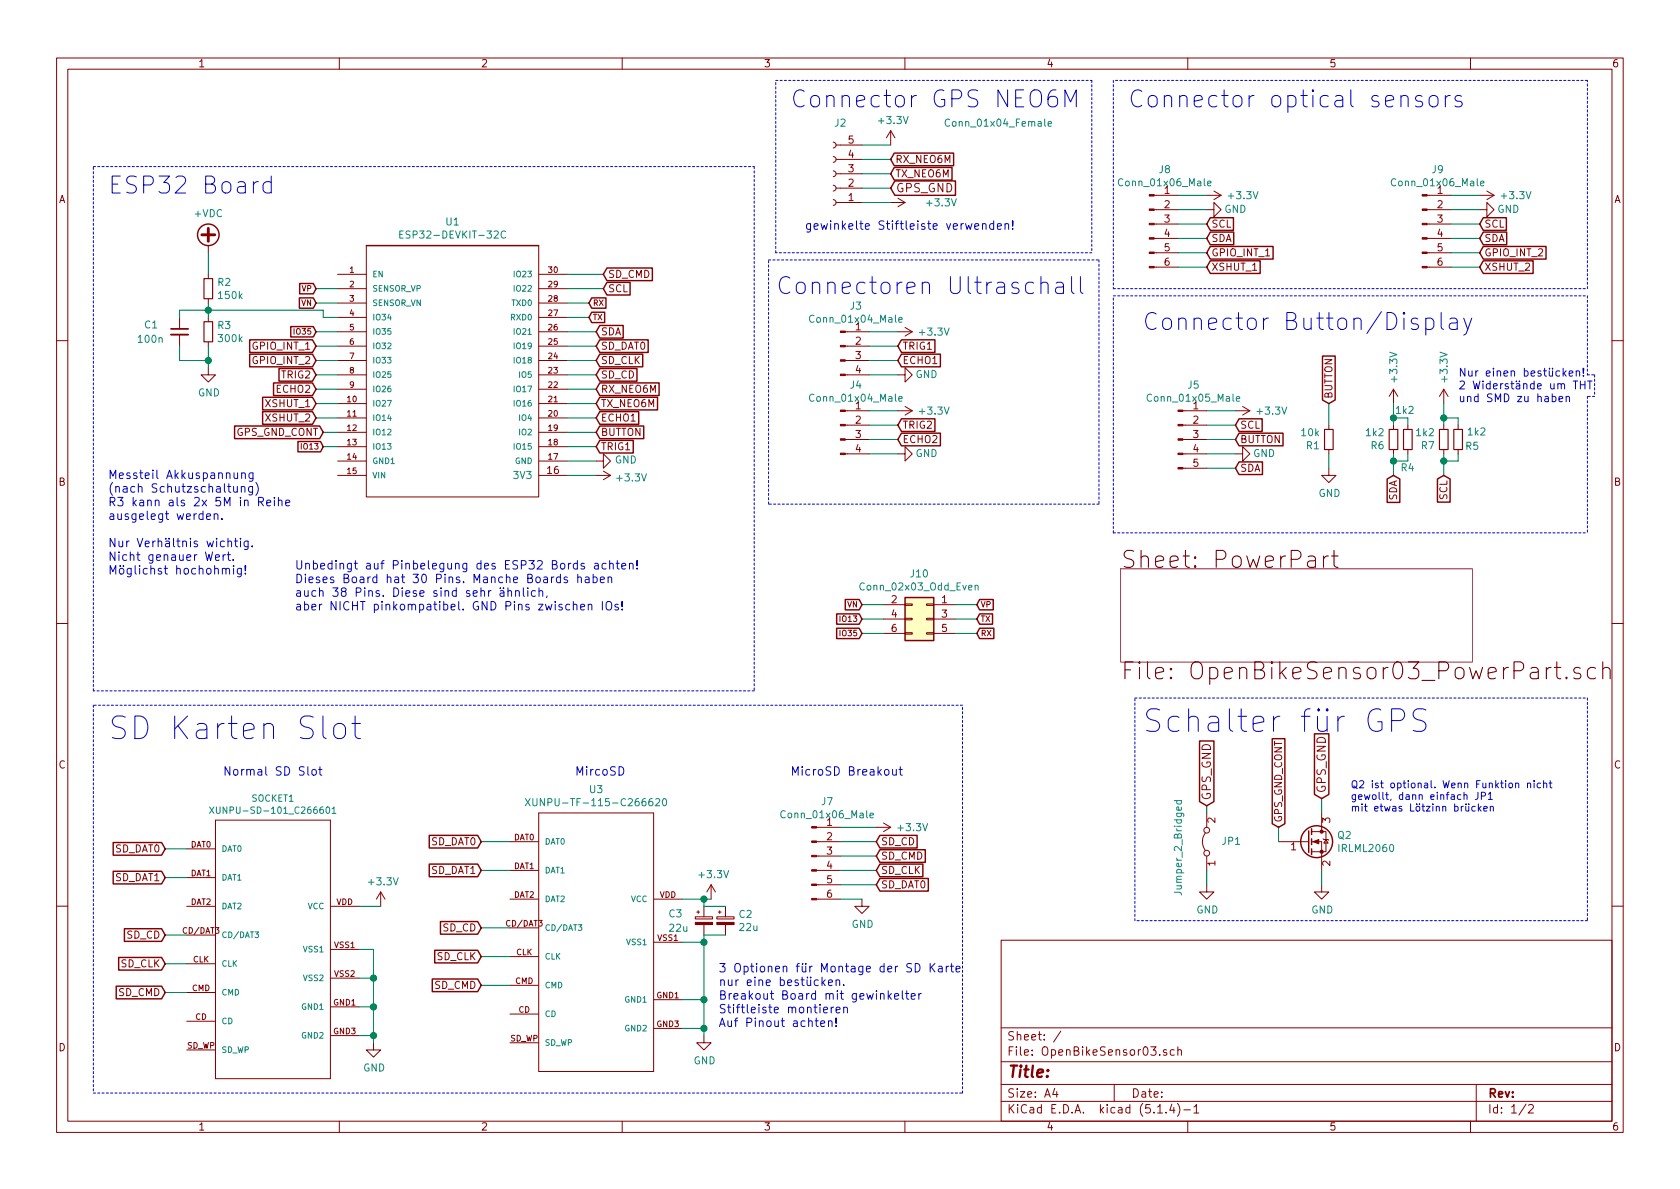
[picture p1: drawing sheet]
EESchema Schematic File Version 4
LIBS:OpenBikeSensor03-cache
EELAYER 30 0
EELAYER END
$Descr A4 11693 8268
encoding utf-8
Sheet 1 2
Title ""
Date ""
Rev ""
Comp ""
Comment1 ""
Comment2 ""
Comment3 ""
Comment4 ""
$EndDescr
$Comp
L SD_CARD:XUNPU-SD-101_C266601 SOCKET1
U 1 1
P 1900 6400
F 0 "SOCKET1" H 1900 7254 45  0000 C CNN
F 1 "XUNPU-SD-101_C266601" H 1900 7170 45  0000 C CNN
F 2 "SD_CARD:SD_CARD-XUNPU-SD-101_C266601" H 1930 6550 20  0001 C CNN
F 3 "" H 1900 6400 50  0001 C CNN
F 4 "x" H 1900 6400 50  0001 C CNN "Optional"
F 5 "https://lcsc.com/product-detail/Card-Sockets-Connectors_XUNPU-SD-101_C266601.html" H 1900 6400 50  0001 C CNN "Other Source"
F 6 "SMD SD Card Slot" H 1900 6400 50  0001 C CNN "Bemerkung"
F 7 "--" H 1900 6400 50  0001 C CNN "Conrad"
F 8 "---" H 1900 6400 50  0001 C CNN "Reichelt"
F 9 "--" H 1900 6400 50  0001 C CNN "Segor.de"
F 10 "--" H 1900 6400 50  0001 C CNN "ebay"
F 11 "" H 1900 6400 50  0001 C CNN "Bem"
	1    1900 6400
	1    0    0    -1  
$EndComp
Wire Wire Line
	2500 7200 2600 7200
Wire Wire Line
	2600 7200 2600 7000
Wire Wire Line
	2600 7000 2500 7000
Wire Wire Line
	2500 6800 2600 6800
Wire Wire Line
	2600 6800 2600 7000
Connection ~ 2600 7000
Wire Wire Line
	2500 6600 2600 6600
Wire Wire Line
	2600 6600 2600 6800
Connection ~ 2600 6800
$Comp
L power:GND #PWR0101
U 1 1
P 2600 7250
F 0 "#PWR0101" H 2600 7000 50  0001 C CNN
F 1 "GND" H 2605 7077 50  0000 C CNN
F 2 "" H 2600 7250 50  0001 C CNN
F 3 "" H 2600 7250 50  0001 C CNN
	1    2600 7250
	1    0    0    -1  
$EndComp
$Comp
L power:GND #PWR0102
U 1 1
P 4150 3200
F 0 "#PWR0102" H 4150 2950 50  0001 C CNN
F 1 "GND" V 4155 3072 50  0000 R CNN
F 2 "" H 4150 3200 50  0001 C CNN
F 3 "" H 4150 3200 50  0001 C CNN
	1    4150 3200
	0    -1   -1   0   
$EndComp
Wire Wire Line
	2600 7200 2600 7250
Connection ~ 2600 7200
Wire Wire Line
	2500 6300 2650 6300
$Comp
L power:+3.3V #PWR0103
U 1 1
P 4150 3300
F 0 "#PWR0103" H 4150 3150 50  0001 C CNN
F 1 "+3.3V" V 4165 3428 50  0000 L CNN
F 2 "" H 4150 3300 50  0001 C CNN
F 3 "" H 4150 3300 50  0001 C CNN
	1    4150 3300
	0    1    1    0   
$EndComp
$Comp
L power:+3.3V #PWR0104
U 1 1
P 2650 6300
F 0 "#PWR0104" H 2650 6150 50  0001 C CNN
F 1 "+3.3V" H 2665 6473 50  0000 C CNN
F 2 "" H 2650 6300 50  0001 C CNN
F 3 "" H 2650 6300 50  0001 C CNN
	1    2650 6300
	1    0    0    -1  
$EndComp
Wire Wire Line
	1150 5900 1300 5900
Wire Wire Line
	1150 6100 1300 6100
Wire Wire Line
	1150 6500 1300 6500
Wire Wire Line
	1150 6700 1300 6700
Wire Wire Line
	1150 6900 1300 6900
Text GLabel 1150 5900 0    50   Input ~ 0
SD_DAT0
Text GLabel 1150 6100 0    50   Input ~ 0
SD_DAT1
Text GLabel 1150 6500 0    50   Input ~ 0
SD_CD
Text GLabel 1150 6700 0    50   Input ~ 0
SD_CLK
Text GLabel 1150 6900 0    50   Input ~ 0
SD_CMD
Text GLabel 4200 1900 2    50   Input ~ 0
SD_CMD
Text GLabel 4150 2400 2    50   Input ~ 0
SD_DAT0
Text GLabel 4150 2500 2    50   Input ~ 0
SD_CLK
Text GLabel 4150 2600 2    50   Input ~ 0
SD_CD
Text GLabel 3350 6850 0    50   Input ~ 0
SD_CMD
Text GLabel 3350 6650 0    50   Input ~ 0
SD_CLK
Text GLabel 3350 6450 0    50   Input ~ 0
SD_CD
Text GLabel 3350 6050 0    50   Input ~ 0
SD_DAT1
Text GLabel 3350 5850 0    50   Input ~ 0
SD_DAT0
$Comp
L power:+3.3V #PWR0105
U 1 1
P 4950 6250
F 0 "#PWR0105" H 4950 6100 50  0001 C CNN
F 1 "+3.3V" H 4965 6423 50  0000 C CNN
F 2 "" H 4950 6250 50  0001 C CNN
F 3 "" H 4950 6250 50  0001 C CNN
	1    4950 6250
	1    0    0    -1  
$EndComp
$Comp
L power:GND #PWR0106
U 1 1
P 4900 7200
F 0 "#PWR0106" H 4900 6950 50  0001 C CNN
F 1 "GND" H 4905 7027 50  0000 C CNN
F 2 "" H 4900 7200 50  0001 C CNN
F 3 "" H 4900 7200 50  0001 C CNN
	1    4900 7200
	1    0    0    -1  
$EndComp
Wire Wire Line
	3350 5850 3550 5850
Wire Wire Line
	3550 6050 3350 6050
Wire Wire Line
	3550 6450 3350 6450
Wire Wire Line
	3350 6650 3550 6650
Wire Wire Line
	3550 6850 3350 6850
Wire Wire Line
	4950 6250 4900 6250
Wire Wire Line
	4750 7150 4900 7150
Wire Wire Line
	4900 6950 4750 6950
Wire Wire Line
	4900 6950 4900 7150
Connection ~ 4900 7150
Wire Wire Line
	4900 7150 4900 7200
Connection ~ 4900 6950
Wire Wire Line
	4750 6550 4900 6550
$Comp
L SD_CARD:XUNPU-TF-115-C266620 U3
U 1 1
P 4150 5500
F 0 "U3" H 4150 5515 50  0000 C CNN
F 1 "XUNPU-TF-115-C266620" H 4150 5424 50  0000 C CNN
F 2 "SD_CARD:XUNPU-TF-115-C266620" H 4150 5500 50  0001 C CNN
F 3 "" H 4150 5500 50  0001 C CNN
F 4 "x" H 4150 5500 50  0001 C CNN "Optional"
F 5 "https://lcsc.com/product-detail/Card-Sockets-Connectors_XUNPU-TF-115_C266620.html" H 4150 5500 50  0001 C CNN "Other Source"
F 6 "SMD Micro SD Card Slot" H 4150 5500 50  0001 C CNN "Bemerkung"
F 7 "--" H 4150 5500 50  0001 C CNN "Conrad"
F 8 "--" H 4150 5500 50  0001 C CNN "Reichelt"
F 9 "--" H 4150 5500 50  0001 C CNN "Segor.de"
F 10 "--" H 4150 5500 50  0001 C CNN "ebay"
	1    4150 5500
	1    0    0    -1  
$EndComp
Wire Wire Line
	4900 6550 4900 6950
$Comp
L Connector:Conn_01x05_Female J2
U 1 1
P 5800 1200
F 0 "J2" H 5750 850 50  0000 C CNN
F 1 "Conn_01x04_Female" H 4650 850 50  0000 C CNN
F 2 "Connector_PinHeader_2.54mm:PinHeader_1x05_P2.54mm_Horizontal" H 5800 1200 50  0001 C CNN
F 3 "~" H 5800 1200 50  0001 C CNN
F 4 "Neo-6M Module (Connector via Conrad/reichelt/segor)" H 5800 1200 50  0001 C CNN "Bemerkung"
F 5 "https://www.conrad.de/de/p/tru-components-stiftleiste-standard-anzahl-reihen-1-polzahl-je-reihe-34-tc-8559760-1-2139940.html" H 5800 1200 50  0001 C CNN "Conrad"
F 6 "https://www.reichelt.de/36pol-stiftleiste-gewinkelt-rm-2-54-sl-1x36w-2-54-p19505.html?&trstct=pos_1&nbc=1" H 5800 1200 50  0001 C CNN "Reichelt"
F 7 "https://www.segor.de/#Q=SL1x40-90G&M=1" H 5800 1200 50  0001 C CNN "Segor.de"
	1    5800 1200
	-1   0    0    1   
$EndComp
$Comp
L power:+3.3V #PWR07
U 1 1
P 6200 1000
F 0 "#PWR07" H 6200 850 50  0001 C CNN
F 1 "+3.3V" H 6215 1173 50  0000 C CNN
F 2 "" H 6200 1000 50  0001 C CNN
F 3 "" H 6200 1000 50  0001 C CNN
	1    6200 1000
	1    0    0    -1  
$EndComp
Wire Wire Line
	6200 1300 6000 1300
Wire Wire Line
	6000 1000 6200 1000
Text GLabel 6200 1200 2    50   Input ~ 0
TX_NEO6M
Text GLabel 6200 1100 2    50   Input ~ 0
RX_NEO6M
Wire Wire Line
	6200 1100 6000 1100
Wire Wire Line
	6000 1200 6200 1200
Text GLabel 4150 2700 2    50   Input ~ 0
RX_NEO6M
Text GLabel 4150 2800 2    50   Input ~ 0
TX_NEO6M
$Comp
L ESP32-DEVKITC-32D:ESP32-DEVKIT-32C U1
U 1 1
P 3100 1600
F 0 "U1" H 3150 1667 50  0000 C CNN
F 1 "ESP32-DEVKIT-32C" H 3150 1576 50  0000 C CNN
F 2 "ESP32-DEVKITC-32D:MODULE_ESP32-DEVKITC-32C_SMDBACKUP" H 3100 1600 50  0001 C CNN
F 3 "" H 3100 1600 50  0001 C CNN
F 4 "2x https://www.conrad.de/de/p/fischer-elektronik-buchsenleiste-standard-anzahl-reihen-1-polzahl-je-reihe-20-bl-lp-5-smd-20-z-1-409080.html" H 3100 1600 50  0001 C CNN "Conrad"
F 5 "https://de.aliexpress.com/item/32889969250.html --- https://de.aliexpress.com/item/32959541446.html --- https://de.aliexpress.com/item/33040503442.html  --- https://de.aliexpress.com/item/4001050278803.html" H 3100 1600 50  0001 C CNN "Aliexpress"
F 6 "2x  https://www.reichelt.de/buchsenleisten-2-54-mm-1x16-gerade-mpe-094-1-016-p119919.html   und Beinchen wechselseitig umbiegen. Nur im Notfall!" H 3100 1600 50  0001 C CNN "Reichelt"
F 7 "https://www.segor.de/#Q=FL1x20-180G(h%253D5%252C7mm)&M=1   und Beinchen wechselseitig umbiegen. Nur im Notfall!" H 3100 1600 50  0001 C CNN "Segor.de"
F 8 "https://www.ebay.de/itm/10-pcs-SMD-Buchsenleiste-1x-16-polig-RM-2-54mm-NEU-BP/231930033721?hash=item36001b7639:g:5Q4AAOSwofxUgJJ7" H 3100 1600 50  0001 C CNN "ebay"
	1    3100 1600
	1    0    0    -1  
$EndComp
Wire Wire Line
	4200 1900 3950 1900
Wire Wire Line
	3950 2400 4150 2400
Wire Wire Line
	3950 2500 4150 2500
Wire Wire Line
	4150 2600 3950 2600
Wire Wire Line
	3950 2700 4150 2700
Wire Wire Line
	4150 2800 3950 2800
Wire Wire Line
	3950 3200 4150 3200
Wire Wire Line
	4150 3300 3950 3300
$Comp
L Connector:Conn_01x04_Male J3
U 1 1
P 5850 2400
F 0 "J3" H 5958 2681 50  0000 C CNN
F 1 "Conn_01x04_Male" H 5958 2590 50  0000 C CNN
F 2 "Connector_PinHeader_2.54mm:PinHeader_1x04_P2.54mm_Vertical" H 5850 2400 50  0001 C CNN
F 3 "~" H 5850 2400 50  0001 C CNN
F 4 "Ultraschall Connector 1 (Connector via Conrad/reichelt/segor)" H 5850 2400 50  0001 C CNN "Bemerkung"
F 5 "https://www.conrad.de/de/p/bkl-electronic-stiftleiste-standard-anzahl-reihen-1-polzahl-je-reihe-40-10120513-1-393494.html" H 5850 2400 50  0001 C CNN "Conrad"
F 6 "https://de.aliexpress.com/item/32218396409.html" H 5850 2400 50  0001 C CNN "Aliexpress"
F 7 "https://www.segor.de/#Q=SL1x40-180G%252F13%252C8&M=1" H 5850 2400 50  0001 C CNN "Segor.de"
F 8 "https://www.reichelt.de/40pol-stiftleiste-gerade-rm-2-54-sl-1x40g-2-54-p19506.html" H 5850 2400 50  0001 C CNN "Reichelt"
	1    5850 2400
	1    0    0    -1  
$EndComp
$Comp
L Connector:Conn_01x04_Male J4
U 1 1
P 5850 2950
F 0 "J4" H 5958 3231 50  0000 C CNN
F 1 "Conn_01x04_Male" H 5958 3140 50  0000 C CNN
F 2 "Connector_PinHeader_2.54mm:PinHeader_1x04_P2.54mm_Vertical" H 5850 2950 50  0001 C CNN
F 3 "~" H 5850 2950 50  0001 C CNN
F 4 "Ultraschall Connector 2 (Connector via Conrad/reichelt/segor)" H 5850 2950 50  0001 C CNN "Bemerkung"
F 5 "https://de.aliexpress.com/item/32218396409.html" H 5850 2950 50  0001 C CNN "Aliexpress"
F 6 "https://www.segor.de/#Q=SL1x40-180G%252F13%252C8&M=1" H 5850 2950 50  0001 C CNN "Segor.de"
F 7 "https://www.reichelt.de/40pol-stiftleiste-gerade-rm-2-54-sl-1x40g-2-54-p19506.html" H 5850 2950 50  0001 C CNN "Reichelt"
F 8 "https://www.conrad.de/de/p/bkl-electronic-stiftleiste-standard-anzahl-reihen-1-polzahl-je-reihe-40-10120513-1-393494.html" H 5850 2950 50  0001 C CNN "Conrad"
	1    5850 2950
	1    0    0    -1  
$EndComp
$Comp
L power:+3.3V #PWR012
U 1 1
P 6250 2300
F 0 "#PWR012" H 6250 2150 50  0001 C CNN
F 1 "+3.3V" V 6250 2550 50  0000 C CNN
F 2 "" H 6250 2300 50  0001 C CNN
F 3 "" H 6250 2300 50  0001 C CNN
	1    6250 2300
	0    1    1    0   
$EndComp
$Comp
L power:+3.3V #PWR014
U 1 1
P 6250 2850
F 0 "#PWR014" H 6250 2700 50  0001 C CNN
F 1 "+3.3V" V 6250 3100 50  0000 C CNN
F 2 "" H 6250 2850 50  0001 C CNN
F 3 "" H 6250 2850 50  0001 C CNN
	1    6250 2850
	0    1    1    0   
$EndComp
$Comp
L power:GND #PWR015
U 1 1
P 6250 3150
F 0 "#PWR015" H 6250 2900 50  0001 C CNN
F 1 "GND" V 6250 2950 50  0000 C CNN
F 2 "" H 6250 3150 50  0001 C CNN
F 3 "" H 6250 3150 50  0001 C CNN
	1    6250 3150
	0    -1   -1   0   
$EndComp
$Comp
L power:GND #PWR013
U 1 1
P 6250 2600
F 0 "#PWR013" H 6250 2350 50  0001 C CNN
F 1 "GND" V 6250 2400 50  0000 C CNN
F 2 "" H 6250 2600 50  0001 C CNN
F 3 "" H 6250 2600 50  0001 C CNN
	1    6250 2600
	0    -1   -1   0   
$EndComp
Text GLabel 6250 2400 2    50   Input ~ 0
TRIG1
Text GLabel 6250 2950 2    50   Input ~ 0
TRIG2
Text GLabel 6250 2500 2    50   Input ~ 0
ECHO1
Text GLabel 6250 3050 2    50   Input ~ 0
ECHO2
Wire Wire Line
	6250 2300 6050 2300
Wire Wire Line
	6050 2400 6250 2400
Wire Wire Line
	6250 2500 6050 2500
Wire Wire Line
	6050 2600 6250 2600
Wire Wire Line
	6250 2850 6050 2850
Wire Wire Line
	6050 2950 6250 2950
Wire Wire Line
	6250 3050 6050 3050
Wire Wire Line
	6050 3150 6250 3150
Text GLabel 4150 3100 2    50   Input ~ 0
TRIG1
Text GLabel 4150 2900 2    50   Input ~ 0
ECHO1
Text GLabel 2200 2600 0    50   Input ~ 0
TRIG2
Text GLabel 2200 2700 0    50   Input ~ 0
ECHO2
Wire Wire Line
	2200 2600 2350 2600
Wire Wire Line
	2200 2700 2350 2700
Wire Wire Line
	4150 2900 3950 2900
Wire Wire Line
	3950 3100 4150 3100
$Comp
L Connector:Conn_01x05_Male J5
U 1 1
P 8200 3050
F 0 "J5" H 8308 3431 50  0000 C CNN
F 1 "Conn_01x05_Male" H 8308 3340 50  0000 C CNN
F 2 "Connector_PinHeader_2.54mm:PinHeader_1x05_P2.54mm_Vertical" H 8200 3050 50  0001 C CNN
F 3 "~" H 8200 3050 50  0001 C CNN
F 4 "Button/Display Connector" H 8200 3050 50  0001 C CNN "Bemerkung"
F 5 "https://www.segor.de/#Q=SL1x40-180G%252F13%252C8&M=1" H 8200 3050 50  0001 C CNN "Segor.de"
F 6 "https://www.reichelt.de/40pol-stiftleiste-gerade-rm-2-54-sl-1x40g-2-54-p19506.html" H 8200 3050 50  0001 C CNN "Reichelt"
F 7 "https://www.conrad.de/de/p/bkl-electronic-stiftleiste-standard-anzahl-reihen-1-polzahl-je-reihe-40-10120513-1-393494.html" H 8200 3050 50  0001 C CNN "Conrad"
	1    8200 3050
	1    0    0    -1  
$EndComp
$Comp
L power:+3.3V #PWR016
U 1 1
P 8600 2850
F 0 "#PWR016" H 8600 2700 50  0001 C CNN
F 1 "+3.3V" V 8600 3100 50  0000 C CNN
F 2 "" H 8600 2850 50  0001 C CNN
F 3 "" H 8600 2850 50  0001 C CNN
	1    8600 2850
	0    1    1    0   
$EndComp
$Comp
L power:GND #PWR017
U 1 1
P 8600 3150
F 0 "#PWR017" H 8600 2900 50  0001 C CNN
F 1 "GND" V 8600 2950 50  0000 C CNN
F 2 "" H 8600 3150 50  0001 C CNN
F 3 "" H 8600 3150 50  0001 C CNN
	1    8600 3150
	0    -1   -1   0   
$EndComp
Text GLabel 8600 3250 2    50   Input ~ 0
SDA
Text GLabel 8600 2950 2    50   Input ~ 0
SCL
Text GLabel 8600 3050 2    50   Input ~ 0
BUTTON
Wire Wire Line
	8600 3250 8400 3250
Wire Wire Line
	8400 3150 8600 3150
Wire Wire Line
	8400 2950 8600 2950
Wire Wire Line
	8600 2850 8400 2850
$Comp
L Connector:Conn_01x06_Male J7
U 1 1
P 5650 5950
F 0 "J7" H 5758 6331 50  0000 C CNN
F 1 "Conn_01x06_Male" H 5758 6240 50  0000 C CNN
F 2 "Connector_PinHeader_2.54mm:PinHeader_1x05_P2.54mm_Vertical" H 5650 5950 50  0001 C CNN
F 3 "~" H 5650 5950 50  0001 C CNN
F 4 "https://de.aliexpress.com/item/32899722811.html" H 5700 6750 50  0001 C CNN "Aliexpress"
F 5 "Micro SD Adapter (Connector via Conrad/reichelt/segor)" H 5650 5950 50  0001 C CNN "Bemerkung"
F 6 "https://www.ebay.de/itm/Micro-SD-Karten-SD-Card-Modul-SPI-fur-Breadboard-Arduino-Raspberry-Pi/333618265671 --- https://www.ebay.de/itm/TF-Card-for-Micro-SD-Card-Read-Write-Module-for-D1-Mini-Extended-Learning-Board/153577116741  (Option 3- 6Pin Board)" H 5650 5950 50  0001 C CNN "ebay"
F 7 "https://www.conrad.de/de/p/tru-components-stiftleiste-standard-anzahl-reihen-1-polzahl-je-reihe-34-tc-8559760-1-2139940.html" H 5650 5950 50  0001 C CNN "Conrad"
F 8 "https://www.reichelt.de/36pol-stiftleiste-gewinkelt-rm-2-54-sl-1x36w-2-54-p19505.html?&trstct=pos_1&nbc=1" H 5650 5950 50  0001 C CNN "Reichelt"
F 9 "https://www.segor.de/#Q=SL1x40-90G&M=1" H 5650 5950 50  0001 C CNN "Segor.de"
	1    5650 5950
	1    0    0    -1  
$EndComp
$Comp
L power:GND #PWR018
U 1 1
P 6000 6250
F 0 "#PWR018" H 6000 6000 50  0001 C CNN
F 1 "GND" H 6005 6077 50  0000 C CNN
F 2 "" H 6000 6250 50  0001 C CNN
F 3 "" H 6000 6250 50  0001 C CNN
	1    6000 6250
	1    0    0    -1  
$EndComp
$Comp
L power:+3.3V #PWR019
U 1 1
P 6100 5750
F 0 "#PWR019" H 6100 5600 50  0001 C CNN
F 1 "+3.3V" V 6100 6000 50  0000 C CNN
F 2 "" H 6100 5750 50  0001 C CNN
F 3 "" H 6100 5750 50  0001 C CNN
	1    6100 5750
	0    1    1    0   
$EndComp
Text GLabel 6100 5850 2    50   Input ~ 0
SD_CD
Text GLabel 6100 6050 2    50   Input ~ 0
SD_CLK
Text GLabel 6100 5950 2    50   Input ~ 0
SD_CMD
Text GLabel 6100 6150 2    50   Input ~ 0
SD_DAT0
Wire Wire Line
	6100 5750 5850 5750
Wire Wire Line
	6100 5950 5850 5950
Wire Wire Line
	5850 5850 6100 5850
Wire Wire Line
	5850 6050 6100 6050
Wire Wire Line
	6100 6150 5850 6150
Wire Wire Line
	5850 6250 6000 6250
$Comp
L Device:R_Small R1
U 1 1
P 9250 3050
F 0 "R1" H 9309 3096 50  0000 L CNN
F 1 "10k" H 9309 3005 50  0000 L CNN
F 2 "Resistor_THT:R_Axial_DIN0207_L6.3mm_D2.5mm_P2.54mm_Vertical" H 9250 3050 50  0001 C CNN
F 3 "~" H 9250 3050 50  0001 C CNN
F 4 "https://www.segor.de/#Q=MF10k-1%2525&M=1" H 9250 3050 50  0001 C CNN "Segor.de"
F 5 "https://www.reichelt.de/widerstand-kohleschicht-10-kohm-0207-250-mw-5-1-4w-10k-p1338.html?r=1" H 9250 3050 50  0001 C CNN "Reichelt"
	1    9250 3050
	-1   0    0    1   
$EndComp
Wire Wire Line
	9250 3250 9250 3150
Text GLabel 4150 2300 2    50   Input ~ 0
SDA
Text GLabel 4150 3000 2    50   Input ~ 0
BUTTON
Text GLabel 4200 2000 2    50   Input ~ 0
SCL
Wire Wire Line
	4200 2000 3950 2000
Wire Wire Line
	3950 2300 4150 2300
Wire Wire Line
	4150 3000 3950 3000
$Comp
L power:GND #PWR0109
U 1 1
P 9250 3250
F 0 "#PWR0109" H 9250 3000 50  0001 C CNN
F 1 "GND" H 9255 3077 50  0000 C CNN
F 2 "" H 9250 3250 50  0001 C CNN
F 3 "" H 9250 3250 50  0001 C CNN
	1    9250 3250
	1    0    0    -1  
$EndComp
$Comp
L Device:R_Small R2
U 1 1
P 1450 2000
F 0 "R2" H 1509 2046 50  0000 L CNN
F 1 "150k" H 1509 1955 50  0000 L CNN
F 2 "Resistor_THT:R_Axial_DIN0207_L6.3mm_D2.5mm_P2.54mm_Vertical" H 1450 2000 50  0001 C CNN
F 3 "~" H 1450 2000 50  0001 C CNN
F 4 "https://www.segor.de/#Q=MF5M6-1%2525&M=1" H 1450 2000 50  0001 C CNN "Segor.de"
F 5 "https://www.reichelt.de/widerstand-metallschicht-1-0-mohm-0207-250-mw-0-1-arc-mra0207-1m-b-p237509.html" H 1450 2000 50  0001 C CNN "Reichelt"
	1    1450 2000
	1    0    0    -1  
$EndComp
$Comp
L Device:R_Small R3
U 1 1
P 1450 2300
F 0 "R3" H 1509 2346 50  0000 L CNN
F 1 "300k" H 1509 2255 50  0000 L CNN
F 2 "Resistor_THT:R_Axial_DIN0207_L6.3mm_D2.5mm_P2.54mm_Vertical" H 1450 2300 50  0001 C CNN
F 3 "~" H 1450 2300 50  0001 C CNN
F 4 "2x https://www.segor.de/#Q=MF5M6-1%2525&M=1" H 1450 2300 50  0001 C CNN "Segor.de"
F 5 "2x https://www.reichelt.de/widerstand-metallschicht-1-0-mohm-0207-250-mw-0-1-arc-mra0207-1m-b-p237509.html" H 1450 2300 50  0001 C CNN "Reichelt"
	1    1450 2300
	1    0    0    -1  
$EndComp
Wire Wire Line
	1450 1750 1450 1900
Wire Wire Line
	1450 2550 1450 2500
Wire Wire Line
	1450 2200 1450 2150
$Comp
L power:GND #PWR020
U 1 1
P 1450 2550
F 0 "#PWR020" H 1450 2300 50  0001 C CNN
F 1 "GND" H 1455 2377 50  0000 C CNN
F 2 "" H 1450 2550 50  0001 C CNN
F 3 "" H 1450 2550 50  0001 C CNN
	1    1450 2550
	1    0    0    -1  
$EndComp
$Comp
L power:+VDC #PWR03
U 1 1
P 1450 1750
F 0 "#PWR03" H 1450 1650 50  0001 C CNN
F 1 "+VDC" H 1450 2025 50  0000 C CNN
F 2 "" H 1450 1750 50  0001 C CNN
F 3 "" H 1450 1750 50  0001 C CNN
	1    1450 1750
	1    0    0    -1  
$EndComp
Wire Wire Line
	1450 2150 2250 2150
Wire Wire Line
	2250 2150 2250 2200
Wire Wire Line
	2250 2200 2350 2200
Connection ~ 1450 2150
Wire Wire Line
	1450 2150 1450 2100
$Comp
L Device:C_Small C1
U 1 1
P 1250 2300
F 0 "C1" H 1000 2350 50  0000 L CNN
F 1 "100n" H 950 2250 50  0000 L CNN
F 2 "Capacitors_THT:C_Disc_D3.0mm_W1.6mm_P2.50mm" H 1250 2300 50  0001 C CNN
F 3 "~" H 1250 2300 50  0001 C CNN
F 4 "https://www.reichelt.de/vielschicht-keramikkondensator-100n-10-x7r-2-5-100n-p22853.html" H 1250 2300 50  0001 C CNN "Reichelt"
F 5 "--" H 1250 2300 50  0001 C CNN "Aliexpress"
F 6 "https://www.conrad.de/de/p/tancap-ct4-0805y104m500c1t-keramik-kondensator-tht-100-nf-50-v-20-b-x-h-4-2-mm-x-25-mm-1-1584724.html" H 1250 2300 50  0001 C CNN "Conrad"
F 7 "--" H 1250 2300 50  0001 C CNN "ebay"
F 8 "https://www.segor.de/#Q=u10-R2.5-X7R&M=1" H 1250 2300 50  0001 C CNN "Segor.de"
	1    1250 2300
	1    0    0    -1  
$EndComp
Wire Wire Line
	1250 2200 1250 2150
Wire Wire Line
	1250 2150 1450 2150
Wire Wire Line
	1250 2400 1250 2500
Wire Wire Line
	1250 2500 1450 2500
Connection ~ 1450 2500
Wire Wire Line
	1450 2500 1450 2400
$Comp
L power:GND #PWR022
U 1 1
P 8400 6150
F 0 "#PWR022" H 8400 5900 50  0001 C CNN
F 1 "GND" H 8405 5977 50  0000 C CNN
F 2 "" H 8400 6150 50  0001 C CNN
F 3 "" H 8400 6150 50  0001 C CNN
	1    8400 6150
	1    0    0    -1  
$EndComp
Wire Wire Line
	8400 6150 8400 6050
Text GLabel 2250 3000 0    50   Input ~ 0
GPS_GND_CONT
Wire Wire Line
	2200 2300 2350 2300
Wire Notes Line
	7900 4850 11050 4850
Wire Notes Line
	11050 4850 11050 6400
Wire Notes Line
	11050 6400 7900 6400
Wire Notes Line
	7900 6400 7900 4850
Text Notes 7950 5100 0    157  ~ 0
Schalter für GPS
Text Notes 9400 5650 0    50   ~ 0
Q2 ist optional. Wenn Funktion nicht\ngewollt, dann einfach JP1\nmit etwas Lötzinn brücken
Wire Notes Line
	650  7600 6700 7600
Wire Notes Line
	6700 7600 6700 4900
Wire Notes Line
	6700 4900 650  4900
Wire Notes Line
	650  4900 650  7600
Text Notes 750  5150 0    157  ~ 0
SD Karten Slot
Text Notes 1550 5400 0    59   ~ 0
Normal SD Slot
Text Notes 4000 5400 0    59   ~ 0
MircoSD
Text Notes 5500 5400 0    59   ~ 0
MicroSD Breakout
Text Notes 5000 7150 0    59   ~ 0
3 Optionen für Montage der SD Karte\nnur eine bestücken.\nBreakout Board mit gewinkelter \nStiftleiste montieren\nAuf Pinout achten!
Wire Notes Line
	650  4800 650  1150
Wire Notes Line
	650  1150 5250 1150
Wire Notes Line
	5250 1150 5250 4800
Wire Notes Line
	5250 4800 650  4800
Text Notes 750  1350 0    118  ~ 0
ESP32 Board
Text Notes 750  4000 0    59   ~ 0
Messteil Akkuspannung \n(nach Schutzschaltung)\nR3 kann als 2x 5M in Reihe \nausgelegt werden.\n\nNur Verhältnis wichtig. \nNicht genauer Wert.\nMöglichst hochohmig!
Text Notes 2050 4250 0    59   ~ 0
Unbedingt auf Pinbelegung des ESP32 Bords achten!\nDieses Board hat 30 Pins. Manche Boards haben \nauch 38 Pins. Diese sind sehr ähnlich, \naber NICHT pinkompatibel. GND Pins zwischen IOs!
Text Notes 5400 2050 0    118  ~ 0
Connectoren Ultraschall
Text Notes 7950 2300 0    118  ~ 0
Connector Button/Display
Wire Notes Line
	7650 1800 7650 3500
Wire Notes Line
	7650 3500 5350 3500
Wire Notes Line
	7750 3700 7750 2050
Text Notes 5500 750  0    118  ~ 0
Connector GPS NEO6M
Text Notes 5600 1600 0    59   ~ 0
gewinkelte Stiftleiste verwenden!
Wire Notes Line
	5400 1750 5400 550 
Wire Notes Line
	5400 550  7600 550 
Wire Notes Line
	7600 550  7600 1750
Wire Notes Line
	7600 1750 5400 1750
Text GLabel 9250 2800 1    50   Input ~ 0
BUTTON
Wire Wire Line
	9250 2950 9250 2800
Wire Wire Line
	8400 3050 8600 3050
$Comp
L Connector:Conn_01x06_Male J8
U 1 1
P 8000 1550
F 0 "J8" H 8108 1931 50  0000 C CNN
F 1 "Conn_01x06_Male" H 8108 1840 50  0000 C CNN
F 2 "Connector_PinHeader_2.54mm:PinHeader_1x06_P2.54mm_Vertical" H 8000 1550 50  0001 C CNN
F 3 "~" H 8000 1550 50  0001 C CNN
F 4 "x" H 8000 1550 50  0001 C CNN "Optional"
F 5 "https://www.segor.de/#Q=SL1x40-180G%252F13%252C8&M=1" H 8000 1550 50  0001 C CNN "Segor.de"
F 6 "https://www.reichelt.de/40pol-stiftleiste-gerade-rm-2-54-sl-1x40g-2-54-p19506.html" H 8000 1550 50  0001 C CNN "Reichelt"
F 7 "https://www.conrad.de/de/p/bkl-electronic-stiftleiste-standard-anzahl-reihen-1-polzahl-je-reihe-40-10120513-1-393494.html" H 8000 1550 50  0001 C CNN "Conrad"
F 8 "Zusatz Connector 1" H 8000 1550 50  0001 C CNN "Bemerkung"
	1    8000 1550
	1    0    0    -1  
$EndComp
$Comp
L Connector:Conn_01x06_Male J9
U 1 1
P 9900 1550
F 0 "J9" H 10008 1931 50  0000 C CNN
F 1 "Conn_01x06_Male" H 10008 1840 50  0000 C CNN
F 2 "Connector_PinHeader_2.54mm:PinHeader_1x06_P2.54mm_Vertical" H 9900 1550 50  0001 C CNN
F 3 "~" H 9900 1550 50  0001 C CNN
F 4 "x" H 9900 1550 50  0001 C CNN "Optional"
F 5 "https://www.segor.de/#Q=SL1x40-180G%252F13%252C8&M=1" H 9900 1550 50  0001 C CNN "Segor.de"
F 6 "https://www.reichelt.de/40pol-stiftleiste-gerade-rm-2-54-sl-1x40g-2-54-p19506.html" H 9900 1550 50  0001 C CNN "Reichelt"
F 7 "https://www.conrad.de/de/p/bkl-electronic-stiftleiste-standard-anzahl-reihen-1-polzahl-je-reihe-40-10120513-1-393494.html" H 9900 1550 50  0001 C CNN "Conrad"
F 8 "Zusatz Connector 2" H 9900 1550 50  0001 C CNN "Bemerkung"
	1    9900 1550
	1    0    0    -1  
$EndComp
$Comp
L power:+3.3V #PWR023
U 1 1
P 8400 1350
F 0 "#PWR023" H 8400 1200 50  0001 C CNN
F 1 "+3.3V" V 8400 1600 50  0000 C CNN
F 2 "" H 8400 1350 50  0001 C CNN
F 3 "" H 8400 1350 50  0001 C CNN
	1    8400 1350
	0    1    1    0   
$EndComp
$Comp
L power:GND #PWR024
U 1 1
P 8400 1450
F 0 "#PWR024" H 8400 1200 50  0001 C CNN
F 1 "GND" V 8400 1250 50  0000 C CNN
F 2 "" H 8400 1450 50  0001 C CNN
F 3 "" H 8400 1450 50  0001 C CNN
	1    8400 1450
	0    -1   -1   0   
$EndComp
Text GLabel 8400 1650 2    50   Input ~ 0
SDA
Text GLabel 8400 1550 2    50   Input ~ 0
SCL
$Comp
L power:+3.3V #PWR025
U 1 1
P 10300 1350
F 0 "#PWR025" H 10300 1200 50  0001 C CNN
F 1 "+3.3V" V 10300 1600 50  0000 C CNN
F 2 "" H 10300 1350 50  0001 C CNN
F 3 "" H 10300 1350 50  0001 C CNN
	1    10300 1350
	0    1    1    0   
$EndComp
$Comp
L power:GND #PWR026
U 1 1
P 10300 1450
F 0 "#PWR026" H 10300 1200 50  0001 C CNN
F 1 "GND" V 10300 1250 50  0000 C CNN
F 2 "" H 10300 1450 50  0001 C CNN
F 3 "" H 10300 1450 50  0001 C CNN
	1    10300 1450
	0    -1   -1   0   
$EndComp
Text GLabel 10300 1650 2    50   Input ~ 0
SDA
Text GLabel 10300 1550 2    50   Input ~ 0
SCL
Text GLabel 8400 1750 2    50   Input ~ 0
GPIO_INT_1
Text GLabel 10300 1750 2    50   Input ~ 0
GPIO_INT_2
Text GLabel 8400 1850 2    50   Input ~ 0
XSHUT_1
Text GLabel 10300 1850 2    50   Input ~ 0
XSHUT_2
Wire Wire Line
	8200 1350 8400 1350
Wire Wire Line
	8400 1450 8200 1450
Wire Wire Line
	8200 1550 8400 1550
Wire Wire Line
	8400 1650 8200 1650
Wire Wire Line
	8200 1750 8400 1750
Wire Wire Line
	8400 1850 8200 1850
Wire Wire Line
	10100 1350 10300 1350
Wire Wire Line
	10300 1450 10100 1450
Wire Wire Line
	10100 1550 10300 1550
Wire Wire Line
	10300 1650 10100 1650
Wire Wire Line
	10100 1750 10300 1750
Wire Wire Line
	10300 1850 10100 1850
Text GLabel 2200 2400 0    50   Input ~ 0
GPIO_INT_1
Text GLabel 2200 2500 0    50   Input ~ 0
GPIO_INT_2
Text GLabel 2200 2800 0    50   Input ~ 0
XSHUT_1
Text GLabel 2200 2900 0    50   Input ~ 0
XSHUT_2
Wire Wire Line
	2200 2400 2350 2400
Wire Wire Line
	2350 2500 2200 2500
Wire Wire Line
	2200 2800 2350 2800
Wire Wire Line
	2350 2900 2200 2900
Wire Notes Line
	7750 550  7750 2000
Wire Notes Line
	7750 2000 11050 2000
Wire Notes Line
	11050 2000 11050 550 
Wire Notes Line
	11050 550  7750 550 
Text Notes 7850 750  0    118  ~ 0
Connector optical sensors
Wire Notes Line
	5350 3500 5350 1800
Wire Notes Line
	5350 1800 7650 1800
Wire Wire Line
	4900 6300 4900 6250
Connection ~ 4900 6250
Wire Wire Line
	4900 6250 4750 6250
Wire Wire Line
	4900 6500 4900 6550
Connection ~ 4900 6550
Wire Wire Line
	4900 6500 5050 6500
Wire Wire Line
	5050 6300 4900 6300
$Comp
L Device:C_Polarized_Small C2
U 1 1
P 5050 6400
F 0 "C2" H 5138 6446 50  0000 L CNN
F 1 "22u" H 5138 6355 50  0000 L CNN
F 2 "Capacitors_THT:CP_Radial_D4.0mm_P1.50mm" H 5050 6400 50  0001 C CNN
F 3 "~" H 5050 6400 50  0001 C CNN
F 4 "x" H 5050 6400 50  0001 C CNN "Optional"
F 5 "--" H 5050 6400 50  0001 C CNN "Aliexpress"
F 6 "https://www.reichelt.de/elko-radial-22-uf-10-v-1000-h-low-esr-aec-q200-rad-fc-22-10-p84587.html" H 5050 6400 50  0001 C CNN "Reichelt"
F 7 "https://www.segor.de/#Q=ELRA22u-16%252F4x7&M=1" H 5050 6400 50  0001 C CNN "Segor.de"
F 8 "--" H 5050 6400 50  0001 C CNN "ebay"
F 9 "https://www.conrad.de/de/p/teapo-kss226m016s1a5b07k-elektrolyt-kondensator-radial-bedrahtet-1-5-mm-22-f-16-v-20-x-h-4-mm-x-7-mm-1-1325867.html" H 5050 6400 50  0001 C CNN "Conrad"
	1    5050 6400
	1    0    0    -1  
$EndComp
$Comp
L Device:C_Polarized_Small C3
U 1 1
P 4900 6400
F 0 "C3" H 4650 6450 50  0000 L CNN
F 1 "22u" H 4650 6350 50  0000 L CNN
F 2 "Capacitors_THT:CP_Radial_D4.0mm_P1.50mm" H 4900 6400 50  0001 C CNN
F 3 "~" H 4900 6400 50  0001 C CNN
F 4 "x" H 4900 6400 50  0001 C CNN "Optional"
F 5 "--" H 4900 6400 50  0001 C CNN "Aliexpress"
F 6 "https://www.reichelt.de/elko-radial-22-uf-10-v-1000-h-low-esr-aec-q200-rad-fc-22-10-p84587.html" H 4900 6400 50  0001 C CNN "Reichelt"
F 7 "https://www.segor.de/#Q=ELRA22u-16%252F4x7&M=1" H 4900 6400 50  0001 C CNN "Segor.de"
F 8 "--" H 4900 6400 50  0001 C CNN "ebay"
F 9 "https://www.conrad.de/de/p/teapo-kss226m016s1a5b07k-elektrolyt-kondensator-radial-bedrahtet-1-5-mm-22-f-16-v-20-x-h-4-mm-x-7-mm-1-1325867.html" H 4900 6400 50  0001 C CNN "Conrad"
	1    4900 6400
	1    0    0    -1  
$EndComp
$Comp
L Device:R_Small R6
U 1 1
P 9700 3050
F 0 "R6" H 9759 3096 50  0000 L CNN
F 1 "1k2" H 9759 3005 50  0000 L CNN
F 2 "Resistor_SMD:R_0815_2038Metric_Pad1.53x4.00mm_HandSolder" H 9700 3050 50  0001 C CNN
F 3 "~" H 9700 3050 50  0001 C CNN
F 4 "" H 9700 3050 50  0001 C CNN "Optional"
F 5 "nur entweder R4/R5 oder R6/R7 bestücken, R7 auf BoardUNTERseite." H 9700 3050 50  0001 C CNN "Bemerkung"
	1    9700 3050
	-1   0    0    1   
$EndComp
$Comp
L Device:R_Small R7
U 1 1
P 10050 3050
F 0 "R7" H 10109 3096 50  0000 L CNN
F 1 "1k2" H 10109 3005 50  0000 L CNN
F 2 "Resistor_SMD:R_0815_2038Metric_Pad1.53x4.00mm_HandSolder" H 10050 3050 50  0001 C CNN
F 3 "~" H 10050 3050 50  0001 C CNN
F 4 "" H 10050 3050 50  0001 C CNN "Optional"
F 5 "nur entweder R4/R5 oder R6/R7 bestücken, R7 auf BoardUNTERseite." H 10050 3050 50  0001 C CNN "Bemerkung"
	1    10050 3050
	-1   0    0    1   
$EndComp
$Comp
L power:+3.3V #PWR01
U 1 1
P 9700 2800
F 0 "#PWR01" H 9700 2650 50  0001 C CNN
F 1 "+3.3V" V 9700 3050 50  0000 C CNN
F 2 "" H 9700 2800 50  0001 C CNN
F 3 "" H 9700 2800 50  0001 C CNN
	1    9700 2800
	1    0    0    -1  
$EndComp
$Comp
L power:+3.3V #PWR02
U 1 1
P 10050 2800
F 0 "#PWR02" H 10050 2650 50  0001 C CNN
F 1 "+3.3V" V 10050 3050 50  0000 C CNN
F 2 "" H 10050 2800 50  0001 C CNN
F 3 "" H 10050 2800 50  0001 C CNN
	1    10050 2800
	1    0    0    -1  
$EndComp
Text GLabel 9700 3300 3    50   Input ~ 0
SDA
Text GLabel 10050 3300 3    50   Input ~ 0
SCL
Wire Wire Line
	9700 3150 9700 3200
Wire Wire Line
	10050 3150 10050 3200
Wire Wire Line
	10050 2950 10050 2900
Wire Wire Line
	9700 2950 9700 2900
$Comp
L power:+3.3V #PWR0122
U 1 1
P 6200 1400
F 0 "#PWR0122" H 6200 1250 50  0001 C CNN
F 1 "+3.3V" V 6200 1750 50  0000 C CNN
F 2 "" H 6200 1400 50  0001 C CNN
F 3 "" H 6200 1400 50  0001 C CNN
	1    6200 1400
	0    1    1    0   
$EndComp
Wire Wire Line
	6200 1400 6000 1400
Text GLabel 2200 2300 0    39   Input ~ 0
IO35
Text GLabel 2250 3100 0    39   Input ~ 0
IO13
Wire Wire Line
	2250 3000 2350 3000
Wire Wire Line
	2350 3100 2250 3100
Text GLabel 4100 2100 2    39   Input ~ 0
RX
Text GLabel 4100 2200 2    39   Input ~ 0
TX
Wire Wire Line
	4100 2100 3950 2100
Wire Wire Line
	4100 2200 3950 2200
Text GLabel 6800 4400 2    39   Input ~ 0
RX
Text GLabel 6800 4300 2    39   Input ~ 0
TX
Text GLabel 6000 4400 0    39   Input ~ 0
IO35
Text GLabel 6000 4300 0    39   Input ~ 0
IO13
Wire Wire Line
	6650 4400 6800 4400
Wire Wire Line
	6800 4300 6650 4300
Wire Wire Line
	6150 4400 6000 4400
Wire Wire Line
	6000 4300 6150 4300
$Sheet
S 7800 3950 2450 650 
U 5EDE387A
F0 "PowerPart" 118
F1 "OpenBikeSensor03_PowerPart.sch" 118
$EndSheet
$Comp
L Connector_Generic:Conn_02x03_Odd_Even J10
U 1 1
P 6450 4300
F 0 "J10" H 6500 4617 50  0000 C CNN
F 1 "Conn_02x03_Odd_Even" H 6500 4526 50  0000 C CNN
F 2 "Connector_PinHeader_2.54mm:PinHeader_2x03_P2.54mm_Vertical" H 6450 4300 50  0001 C CNN
F 3 "~" H 6450 4300 50  0001 C CNN
	1    6450 4300
	-1   0    0    -1  
$EndComp
Text GLabel 2200 2100 0    39   Input ~ 0
VN
Text GLabel 2200 2000 0    39   Input ~ 0
VP
Wire Wire Line
	2200 2000 2350 2000
Wire Wire Line
	2350 2100 2200 2100
Text GLabel 6000 4200 0    39   Input ~ 0
VN
Wire Wire Line
	6150 4200 6000 4200
Wire Wire Line
	6650 4200 6800 4200
Text GLabel 6800 4200 2    39   Input ~ 0
VP
Text GLabel 8400 5600 1    59   Input ~ 0
GPS_GND
Wire Wire Line
	8400 5600 8400 5650
Text GLabel 6200 1300 2    59   Input ~ 0
GPS_GND
$Comp
L power:GND #PWR0125
U 1 1
P 9200 6150
F 0 "#PWR0125" H 9200 5900 50  0001 C CNN
F 1 "GND" H 9205 5977 50  0000 C CNN
F 2 "" H 9200 6150 50  0001 C CNN
F 3 "" H 9200 6150 50  0001 C CNN
	1    9200 6150
	1    0    0    -1  
$EndComp
Text GLabel 9200 5550 1    59   Input ~ 0
GPS_GND
Text GLabel 8900 5750 1    50   Input ~ 0
GPS_GND_CONT
Wire Wire Line
	8900 5750 8900 5850
Wire Wire Line
	9200 6050 9200 6150
Wire Wire Line
	9200 5650 9200 5550
$Comp
L Transistor_FET:IRLML2060 Q2
U 1 1
P 9100 5850
F 0 "Q2" H 9306 5896 50  0000 L CNN
F 1 "IRLML2060" H 9306 5805 50  0000 L CNN
F 2 "Package_TO_SOT_SMD:SOT-23" H 9300 5775 50  0001 L CIN
F 3 "https://www.infineon.com/dgdl/irlml2060pbf.pdf?fileId=5546d462533600a401535664b7fb25ee" H 9100 5850 50  0001 L CNN
	1    9100 5850
	1    0    0    -1  
$EndComp
$Comp
L Jumper:Jumper_2_Bridged JP1
U 1 1
P 8400 5850
F 0 "JP1" V 8400 5750 50  0000 R CNN
F 1 "Jumper_2_Bridged" H 8700 6050 50  0000 R CNN
F 2 "Jumper:SolderJumper-2_P1.3mm_Open_RoundedPad1.0x1.5mm" H 8400 5850 50  0001 C CNN
F 3 "~" H 8400 5850 50  0001 C CNN
	1    8400 5850
	0    -1   -1   0   
$EndComp
$Comp
L Device:R_Small R4
U 1 1
P 9800 3050
F 0 "R4" H 9750 3250 50  0000 L CNN
F 1 "1k2" H 9750 2850 50  0000 L CNN
F 2 "Resistor_THT:R_Axial_DIN0207_L6.3mm_D2.5mm_P10.16mm_Horizontal" H 9800 3050 50  0001 C CNN
F 3 "~" H 9800 3050 50  0001 C CNN
F 4 "" H 9800 3050 50  0001 C CNN "Optional"
F 5 "nur entweder R4/R5 oder R6/R7 bestücken." H 9800 3050 50  0001 C CNN "Bemerkung"
	1    9800 3050
	-1   0    0    1   
$EndComp
$Comp
L Device:R_Small R5
U 1 1
P 10150 3050
F 0 "R5" H 10000 3100 50  0000 L CNN
F 1 "1k2" H 9950 3000 50  0000 L CNN
F 2 "Resistor_THT:R_Axial_DIN0207_L6.3mm_D2.5mm_P10.16mm_Horizontal" H 10150 3050 50  0001 C CNN
F 3 "~" H 10150 3050 50  0001 C CNN
F 4 "" H 10150 3050 50  0001 C CNN "Optional"
F 5 "nur entweder R4/R5 oder R6/R7 bestücken." H 10150 3050 50  0001 C CNN "Bemerkung"
	1    10150 3050
	-1   0    0    1   
$EndComp
Wire Wire Line
	9800 3150 9800 3200
Wire Wire Line
	9800 3200 9700 3200
Connection ~ 9700 3200
Wire Wire Line
	9700 3200 9700 3300
Wire Wire Line
	9800 2950 9800 2900
Wire Wire Line
	9800 2900 9700 2900
Connection ~ 9700 2900
Wire Wire Line
	9700 2900 9700 2800
Wire Wire Line
	10150 2950 10150 2900
Wire Wire Line
	10150 2900 10050 2900
Connection ~ 10050 2900
Wire Wire Line
	10050 2900 10050 2800
Wire Wire Line
	10050 3200 10150 3200
Wire Wire Line
	10150 3200 10150 3150
Connection ~ 10050 3200
Wire Wire Line
	10050 3200 10050 3300
Text Notes 10150 2800 0    55   ~ 0
Nur einen bestücken!\n2 Widerstände um THT\nund SMD zu haben
Wire Notes Line
	11050 2050 11050 2600
Wire Notes Line
	11050 2600 11100 2600
Wire Notes Line
	11100 2600 11100 2750
Wire Notes Line
	11100 2750 11050 2750
Wire Notes Line
	11050 2750 11050 3700
Wire Notes Line
	7750 2050 11050 2050
Wire Notes Line
	7750 3700 11050 3700
$EndSCHEMATC
